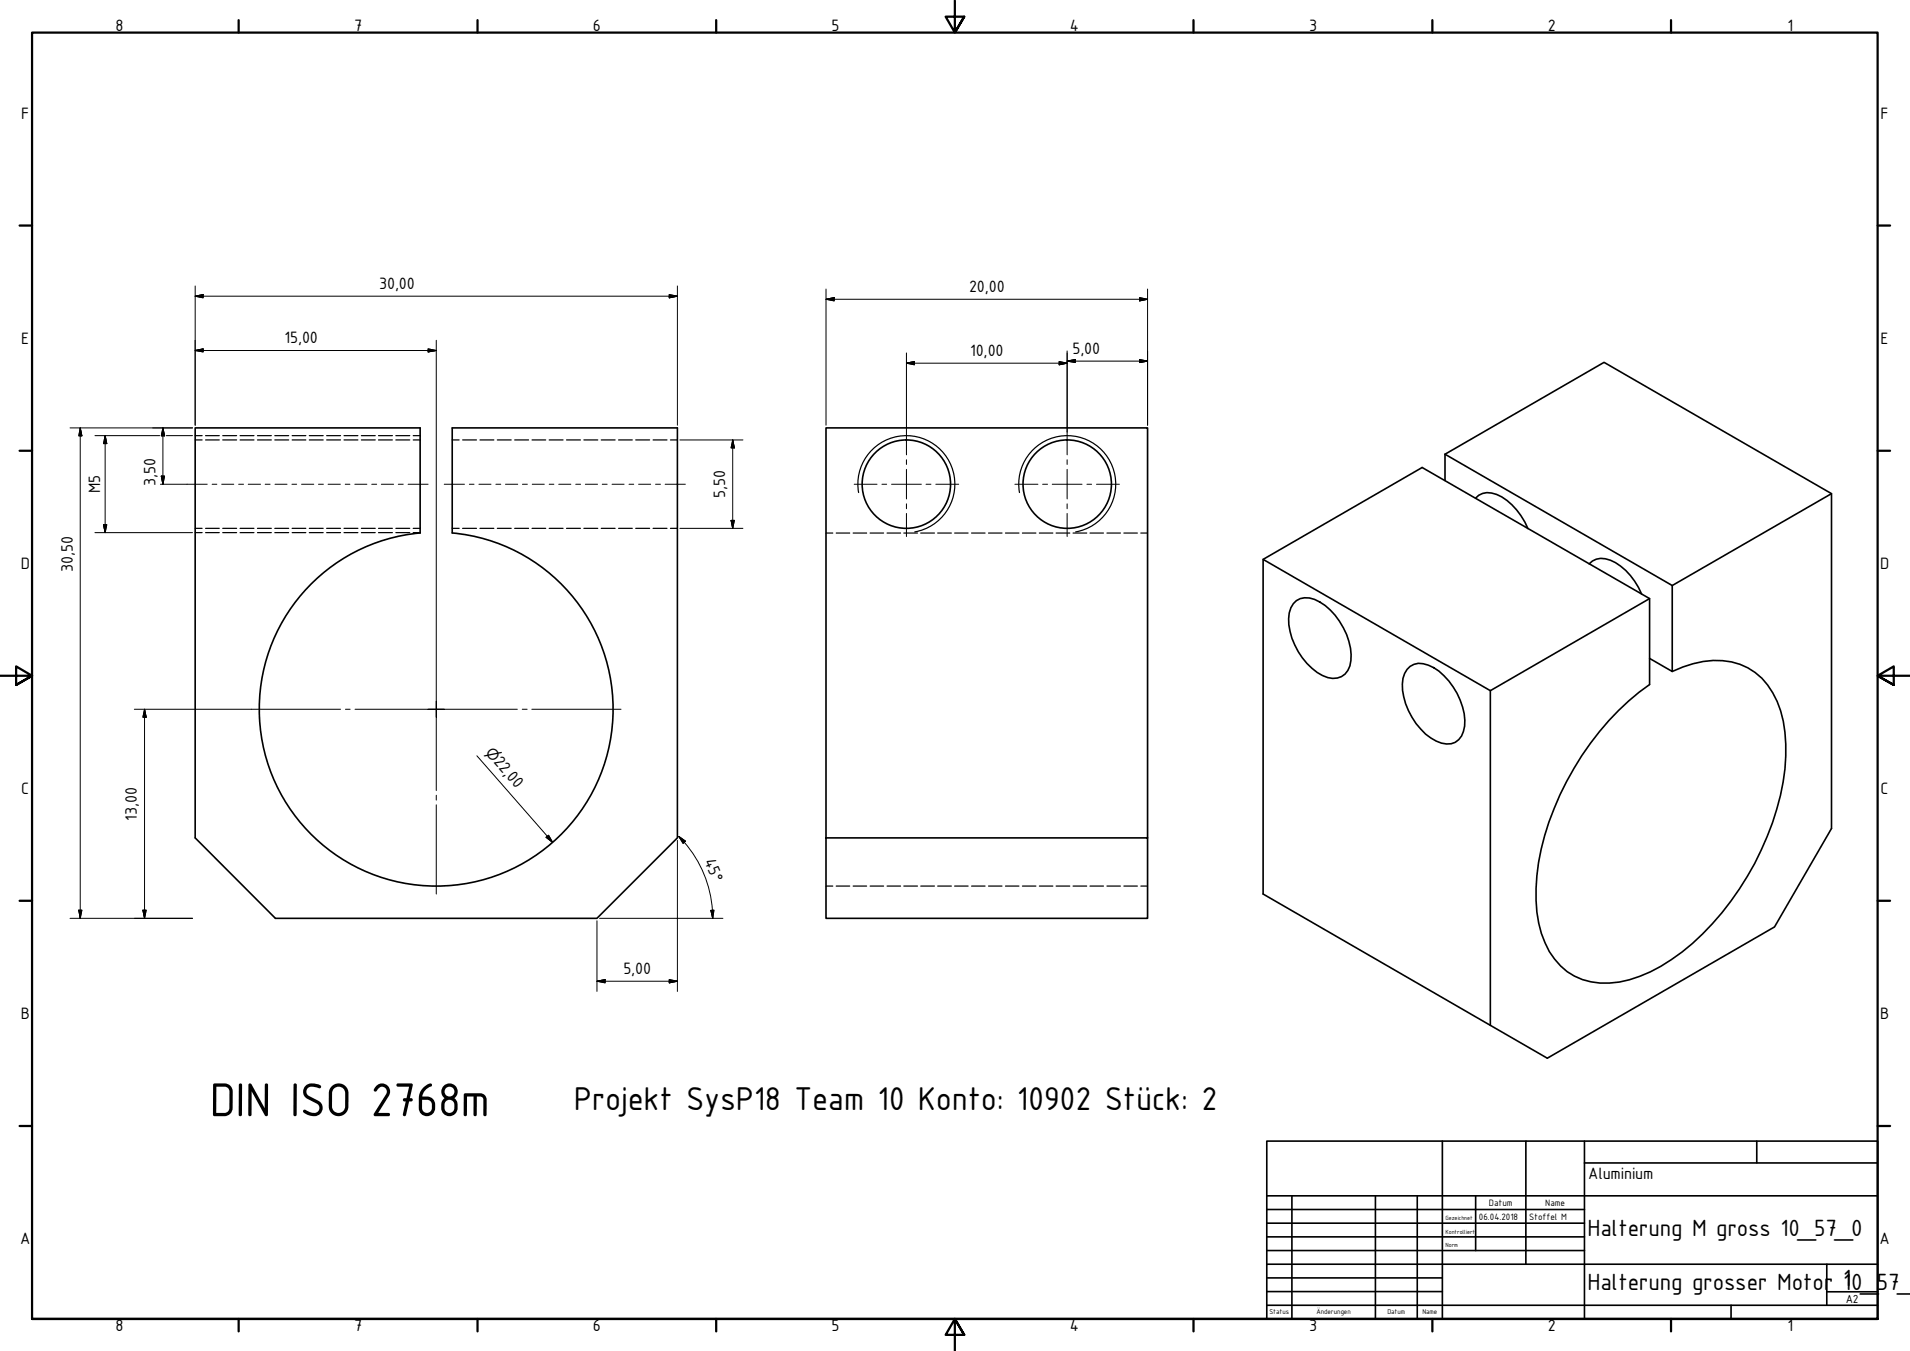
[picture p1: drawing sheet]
<svg xmlns="http://www.w3.org/2000/svg" width="594mm" height="420mm" viewBox="0 0 594 420" stroke-linecap="round" stroke-linejoin="round" font-family="sans-serif">
<!-- layer: Sichtbar (ISO) -->
<g fill="none" stroke="#000" stroke-width=".51">
<path d="M449.5 141.3l49.4-28.6 70.8 40.8v104.2l-17.8 30.6-70.6 40.8-88.4-51.1v-104l49.4-28.6 70.8 40.8v26.7a88.5 88.5 0 0 0-34.6 55.4 49.5 49.5 0 0 0 .9 22 21.6 21.6 0 0 0 12.8 14.4 26.3 26.3 0 0 0 17.8-1.1 63.8 63.8 0 0 0 25.6-19.7 90 90 0 0 0 19.6-44.7 43.3 43.3 0 0 0-2.4-21 20 20 0 0 0-23-12.5l-6.4 1.7-3.3 1.4M449.5 141.3l70.6 40.8v26.7l-7-4M449.5 141.3v8.2M459 154.9a5.4 5.4 0 0 1 6.5-1.1 19.3 19.3 0 0 1 9.7 10.6M569.7 153.5l-49.6 28.6M130.7 165.8a55 55 0 0 0-42.4 82.7 55 55 0 0 0 92.8 3 55 55 0 0 0-36.8-85.3l-3.6-.4v-32.7h70v127.5l-25 25h-100l-25-25v-127.5h70v32.7M392.9 174l70.6 40.8 49.6-28.6M494.3 175.4a5.5 5.5 0 0 1 6.6-1.2 18.8 18.8 0 0 1 9.7 10.6M403.2 186.8a6.4 6.4 0 0 1 7.3 .4 21 21 0 0 1 9.7 18.2 5.6 5.6 0 0 1-8.8 4.7 21.1 21.1 0 0 1-10.6-17.7 7 7 0 0 1 2.4-5.6zM437.6 208.2a5.3 5.3 0 0 1 6.6-1.3 20.3 20.3 0 0 1 10.7 13 10.3 10.3 0 0 1-1.2 10.1 5.6 5.6 0 0 1-7 .5 21.1 21.1 0 0 1-10.5-17.7l.2-1.8 .5-1.5zM463.5 214.8v104.1M256.9 260.6h100v25h-100v-152.5h100v127.5"/>
<circle cx="281.9" cy="150.6" r="13.7"/>
<circle cx="331.9" cy="150.6" r="13.7"/>
</g>
<!-- layer: Verdeckt (ISO) -->
<g fill="none" stroke="#000" stroke-width=".38">
<path d="M60.7 136.8h2.2M60.7 135.5h2.2M63.9 136.8h4.3M63.9 135.5h4.3M69.3 136.8h4.3M69.3 135.5h4.3M74.7 136.8h4.3M74.7 135.5h4.3M80.1 136.8h4.3M80.1 135.5h4.3M85.5 136.8h4.3M85.5 135.5h4.3"/>
<path d="M90.9 136.8h4.2M90.9 135.5h4.2M96.2 136.8h4.3M96.2 135.5h4.3M101.6 136.8h4.3M101.6 135.5h4.3M107 136.8h4.3M107 135.5h4.3M112.4 136.8h4.3M112.4 135.5h4.3M117.7 136.8h4.3M117.7 135.5h4.3"/>
<path d="M123.1 136.8h4.3M123.1 135.5h4.3M128.5 136.8h2.2M128.5 135.5h2.2M140.7 136.8h2.1M143.9 136.8h4.3M149.3 136.8h4.3M154.7 136.8h4.3M160.1 136.8h4.3M165.5 136.8h4.2M170.8 136.8h4.3M176.2 136.8h4.3"/>
<path d="M181.6 136.8h4.3M187 136.8h4.3M192.4 136.8h4.3M197.7 136.8h4.4M203.1 136.8h4.4M208.5 136.8h2.2M60.7 164.3h2.2M60.7 165.7h2.2M63.9 164.3h4.3M63.9 165.7h4.3M69.3 164.3h4.3M69.3 165.7h4.3"/>
<path d="M74.7 164.3h4.3M74.7 165.7h4.3M80.1 164.3h4.3M80.1 165.7h4.3M85.5 164.3h4.3M85.5 165.7h4.3M90.9 164.3h4.2M90.9 165.7h4.2M96.2 164.3h4.3M96.2 165.7h4.3M101.6 164.3h4.3M101.6 165.7h4.3"/>
<path d="M107 164.3h4.3M107 165.7h4.3M112.4 164.3h4.3M112.4 165.7h4.3M117.7 164.3h4.3M117.7 165.7h4.3M123.1 164.3h4.3M123.1 165.7h4.3M128.5 164.3h2.2M128.5 165.7h2.2M140.7 164.3h2.1M143.9 164.3h4.3"/>
<path d="M149.3 164.3h4.3M154.7 164.3h4.3M160.1 164.3h4.3M165.5 164.3h4.2M170.8 164.3h4.3M176.2 164.3h4.3M181.6 164.3h4.3M187 164.3h4.3M192.4 164.3h4.3M197.7 164.3h4.4M203.1 164.3h4.4M208.5 164.3h2.2"/>
<path d="M256.9 165.8h2.1M260.1 165.8h4.2M265.4 165.8h4.2M270.6 165.8h4.2M275.9 165.8h4.2M281.1 165.8h4.3M286.4 165.8h4.2M291.7 165.8h4.2M296.9 165.8h4.2M302.2 165.8h4.2M307.5 165.8h4.2M312.7 165.8h4.2"/>
<path d="M318 165.8h4.2M323.3 165.8h4.2M328.5 165.8h4.2M333.8 165.8h4.2M339 165.8h4.2M344.3 165.8h4.2M349.6 165.8h4.2M354.8 165.8h2.1M256.9 275.6h2.1M260.1 275.6h4.2M265.4 275.6h4.2M270.6 275.6h4.2"/>
<path d="M275.9 275.6h4.2M281.1 275.6h4.3M286.4 275.6h4.2M291.7 275.6h4.2M296.9 275.6h4.2M302.2 275.6h4.2M307.5 275.6h4.2M312.7 275.6h4.2M318 275.6h4.2M323.3 275.6h4.2M328.5 275.6h4.2M333.8 275.6h4.2"/>
<path d="M339 275.6h4.2M344.3 275.6h4.2M349.6 275.6h4.2M354.8 275.6h2.1"/>
</g>
<!-- layer: Sichtbar schmal (ISO) -->
<path d="M267.1 153.2a15.1 15.1 0 0 1 12.2-17.5 15.1 15.1 0 0 1 17.5 12.3 15.1 15.1 0 0 1-12.3 17.4M317.1 153.2a15.1 15.1 0 0 1 12.2-17.5 15.1 15.1 0 0 1 17.5 12.3 15.1 15.1 0 0 1-12.2 17.4" fill="none" stroke="#000" stroke-width=".38"/>
<!-- layer: Rahmen (ISO) -->
<g fill="none" stroke="#000" stroke-width=".7">
<path d="M74.2 6.3v3.8M148.5 6.3v3.8M222.8 6.3v3.8M297 .2v9.9l-2.9-4.9h5.8l-2.9 4.9 2.9-4.9M371.2 6.3v3.8M445.5 6.3v3.8M519.7 6.3v3.8M6.1 70.1h3.9M584 70.1h3.9M6.1 140.2h3.9M584 140.2h3.9M0 210.2h10l-5-3v5.8l5-2.8-5 2.8"/>
<path d="M594 210.2h-10l5-3v5.8l-5-2.8 5 2.8M6.1 280.1h3.9M584 280.1h3.9M6.1 350.2h3.9M584 350.2h3.9M10 410.2v-400.1h574v400.1h-574h574M74.2 410.2v3.9M148.5 410.2v3.9M222.8 410.2v3.9M299.9 415.1l-2.9-4.9 2.9 4.9h-5.8l2.9-4.9v10M371.2 410.2v3.9M445.5 410.2v3.9"/>
<path d="M519.7 410.2v3.9"/>
</g>
<!-- layer: Titel (ISO) -->
<g fill="none" stroke="#000" stroke-width=".51">
<path d="M394 354.9h190v55.3h-190zM448.6 354.9v55.3M474.6 354.9v38.3M492.8 354.9v55.3M546.4 354.9v6.8M394 376.2h98.8M394 371.9h190M401.8 371.9v38.3M427.8 371.9v38.3M440.8 371.9v38.3M459 371.9v17M492.8 361.7h91.2"/>
<path d="M394 380.4h98.8M394 384.7h98.8M394 388.9h98.8M394 393.2h190M394 397.4h54.6M568.2 393.2v12.7M394 405.9h190M394 401.7h54.6M538.4 405.9v4.3M568.2 401.7h15.8"/>
</g>
<g fill="none" stroke="#000" stroke-width=".31">
<path d="M60.7 92.1l2.5-.5v1zM60.7 92.1h150M60.7 88.9v43.3M208.2 91.6l2.5 .5-2.5 .5zM210.7 88.9v43.3M256.9 93.1l2.6-.5v1zM256.9 93.1h100M256.9 89.9v42.3M354.5 92.6l2.4 .5-2.4 .5zM356.9 89.9v42.3M60.7 109l2.5-.5v1zM60.7 109h75"/>
<path d="M133.2 108.5l2.5 .5-2.5 .5zM135.7 105.8v112.3M281.9 112.9l2.5-.5v1.1zM281.9 112.9h50M281.9 109.8v24.5M329.4 112.4l2.5 .5-2.5 .6zM331.9 112.3l2.6-.5v1zM331.9 112.3h25M331.9 109.1v25.2M354.5 111.8l2.4 .5-2.4 .5zM21.8 133.1h38.1M25 133.1l.5 2.5h-1z"/>
<path d="M25 133.1v152.5M29.5 135.5h20.2M32.7 135.5l.5 2.5h-1zM32.7 135.5v30.2M50.7 133.1l.5 2.5h-1zM50.7 133.1v17.5M51.7 135.5h8.2M211.5 136.8h19.6M227.9 136.8l.5 2.5h-1zM227.9 136.8v27.5M49.9 150.6h8.3M50.2 148.1h1l-.5 2.5z"/>
<path d="M29.5 165.7h30.4M32.2 163.2h1l-.5 2.5zM211.5 164.3h19.6M227.4 161.8h1l-.5 2.5zM41.8 220.6h36.4M45 220.6l.5 2.5h-1.1zM45 220.6v65M148.3 235.1l23.6 26.9M169.9 260.4l.7-.6 1.3 2.2zM210.7 261.3v47M211.1 260.1l2.1 1.5-.7 .7zM211.1 260.1a35.9 35.9 0 0 1 10.5 23"/>
<path d="M21.8 285.6h38.1M24.5 283.1h1l-.5 2.5zM44.4 283.1h1.1l-.5 2.5zM185.7 286.4v21.9M186.5 285.6h38.4M221.1 283.1h1l-.4 2.5zM221.6 283.1l.1 2.5M185.7 305.2l2.5-.5v1zM185.7 305.2h25M208.2 304.7l2.5 .5-2.5 .5z"/>
</g>
<g fill="#000" stroke="#000" stroke-width=".31">
<path d="M60.7 92.1l2.5-.5zM60.7 92.1l2.5-.5v1zM208.2 92.6l2.5-.5zM208.2 91.6l2.5 .5-2.5 .5zM256.9 93.1l2.6-.5zM256.9 93.1l2.6-.5v1zM354.5 93.6l2.4-.5zM354.5 92.6l2.4 .5-2.4 .5zM60.7 109l2.5-.5zM60.7 109l2.5-.5v1zM133.2 109.5l2.5-.5zM133.2 108.5l2.5 .5-2.5 .5z"/>
<path d="M281.9 112.9l2.5-.5zM281.9 112.9l2.5-.5v1.1zM329.4 113.5l2.5-.6zM329.4 112.4l2.5 .5-2.5 .6zM331.9 112.3l2.6-.5zM331.9 112.3l2.6-.5v1zM354.5 112.8l2.4-.5zM354.5 111.8l2.4 .5-2.4 .5zM25 133.1l.5 2.5zM25 133.1l.5 2.5h-1zM32.7 135.5l.5 2.5zM32.7 135.5l.5 2.5h-1z"/>
<path d="M50.7 133.1l.5 2.5zM50.7 133.1l.5 2.5h-1zM227.9 136.8l.5 2.5zM227.9 136.8l.5 2.5h-1zM50.2 148.1l.5 2.5zM50.2 148.1h1l-.5 2.5zM32.2 163.2l.5 2.5zM32.2 163.2h1l-.5 2.5zM227.4 161.8l.5 2.5zM227.4 161.8h1l-.5 2.5zM45 220.6l.5 2.5zM45 220.6l.5 2.5h-1.1z"/>
<path d="M169.9 260.4l2 1.6zM169.9 260.4l.7-.6 1.3 2.2zM211.1 260.1l2.1 1.5zM211.1 260.1l2.1 1.5-.7 .7zM24.5 283.1l.5 2.5zM24.5 283.1h1l-.5 2.5zM44.4 283.1l.6 2.5zM44.4 283.1h1.1l-.5 2.5zM221.1 283.1l.6 2.5zM221.1 283.1h1l-.4 2.5zM185.7 305.2l2.5-.5zM185.7 305.2l2.5-.5v1z"/>
<path d="M208.2 305.7l2.5-.5zM208.2 304.7l2.5 .5-2.5 .5z"/>
</g>
<!-- layer: Mittellinie (ISO) -->
<g fill="none" stroke="#000" stroke-width=".31">
<path d="M58.2 150.6h6.3M66 150.6h1.4M69 150.6h3.7M74.2 150.6h1.6M77.2 150.6h3.8M82.5 150.6h1.5M85.5 150.6h3.8M90.8 150.6h1.5M93.8 150.6h3.8M99.1 150.6h1.5M102 150.6h3.9M107.4 150.6h1.4"/>
<path d="M110.4 150.6h3.7M115.6 150.6h1.6M118.6 150.6h3.8M123.9 150.6h1.5M126.9 150.6h6.3M138.2 150.6h6.3M146 150.6h1.4M149 150.6h3.7M154.2 150.6h1.6M157.2 150.6h3.8M162.5 150.6h1.5M165.5 150.6h3.8"/>
<path d="M170.8 150.6h1.5M173.8 150.6h3.7M179.1 150.6h1.5M182.1 150.6h3.8M187.3 150.6h1.5M190.4 150.6h3.7M195.6 150.6h1.5M198.6 150.6h3.8M203.9 150.6h1.5M206.9 150.6h6.3"/>
</g>
<!-- layer: Mittelpunktmarkierung (ISO) -->
<g fill="none" stroke="#000" stroke-width=".31">
<path d="M281.9 134.3v7.2M331.9 134.3v7.2M265.7 150.6h7.1M274.3 150.6h1.5M277.3 150.6h9.3M281.9 143v1.4M281.9 146v9.2M281.9 156.7v1.5M281.9 159.7v7.2M288 150.6h1.6M291.1 150.6h7.1M315.7 150.6h7.1"/>
<path d="M324.3 150.6h1.5M327.3 150.6h9.2M331.9 143v1.4M331.9 146v9.2M331.9 156.7v1.5M331.9 159.7v7.2M338.1 150.6h1.4M341.1 150.6h7.1M135.7 218.1v2.5v-2.5M78.2 220.6h27.7M107.4 220.6h1.5M110.4 220.6h25.3h-2.5"/>
<path d="M135.7 223.1v-2.5v25.3M138.2 220.6h-2.5h25.2M162.4 220.6h1.6M165.4 220.6h27.8M135.7 247.3v1.5M135.7 250.3v27.7"/>
</g>
<text font-size="15.8" x="65.2" y="347.1">DIN ISO 2768m</text>
<text font-size="11" x="178.4" y="345.1">Projekt SysP18 Team 10 Konto: 10902 Stück: 2</text>
<g font-size="7.9">
<text x="493.8" y="384.3">Halterung M gross 10_57_0</text>
<text x="493.8" y="401.3">Halterung grosser Motor</text>
<text x="573.3" y="401.3">10_57_</text>
<text x="573.3" y="400">1</text>
</g>
<g font-size="5.5">
<text x="35.9" y="9.8">8</text>
<text x="110.2" y="9.8">7</text>
<text x="184.4" y="9.8">6</text>
<text x="258.6" y="9.8">5</text>
<text x="332.7" y="9.8">4</text>
<text x="407.2" y="9.8">3</text>
<text x="481.4" y="9.8">2</text>
<text x="556" y="9.8">1</text>
<text x="6.6" y="36.9">F</text>
<text x="584.9" y="36.9">F</text>
<text x="118" y="89.8">30,00</text>
<text x="301.4" y="90.8">20,00</text>
<text x="6.6" y="106.9">E</text>
<text x="88.5" y="106.7">15,00</text>
<text x="584.9" y="106.9">E</text>
<text x="301.8" y="110.7">10,00</text>
<text x="333.6" y="110">5,00</text>
<text x="31.1" y="153.4" transform="rotate(-90 31.1 153.4)">M5</text>
<text x="48.4" y="151" transform="rotate(-90 48.4 151)">3,50</text>
<text x="225.6" y="154.9" transform="rotate(-90 225.6 154.9)">5,50</text>
<text x="6.5" y="176.9">D</text>
<text x="22.7" y="177.9" transform="rotate(-90 22.7 177.9)">30,50</text>
<text x="584.8" y="176.9">D</text>
<text x="153.4" y="237" transform="rotate(49 153.4 237)">22,00</text>
<text x="6.6" y="246.9">C</text>
<text x="584.9" y="246.9">C</text>
<text x="42.6" y="255.2" transform="rotate(-90 42.6 255.2)">13,00</text>
<text x="219" y="267.8" transform="rotate(68 219 267.8)">45°</text>
<text x="193.9" y="302.9">5,00</text>
<text x="6.5" y="316.9">B</text>
<text x="584.8" y="316.9">B</text>
<text x="494" y="366.8">Aluminium</text>
<text x="6.3" y="386.9">A</text>
<text x="584.6" y="386.9">A</text>
<text x="35.9" y="414.1">8</text>
<text x="110.2" y="414.1">7</text>
<text x="184.4" y="414.1">6</text>
<text x="258.6" y="414.1">5</text>
<text x="332.7" y="414.1">4</text>
<text x="407.2" y="414.1">3</text>
<text x="481.4" y="414.1">2</text>
<text x="556" y="414.1">1</text>
</g>
<text font-size="4.6" x="150.7" y="234" transform="rotate(49 150.7 234)">⌀</text>
<text font-size="3.9" x="574.1" y="405.1">A2</text>
<g font-size="3.1">
<text x="463.1" y="375.1">Datum</text>
<text x="480.6" y="375.1">Name</text>
<text x="460" y="379.4">06.04.2018</text>
<text x="475.6" y="379.4">Stoffel M</text>
</g>
<g font-size="2.3">
<text x="394.8" y="408.8">Status</text>
<text x="409.4" y="408.8">Änderungen</text>
<text x="431.5" y="408.8">Datum</text>
<text x="442.4" y="408.8">Name</text>
</g>
<g font-size="2">
<text x="449.6" y="379.4">Gezeichnet</text>
<text x="449.6" y="383.6">Kontrolliert</text>
<text x="449.6" y="387.9">Norm</text>
</g>
</svg>
